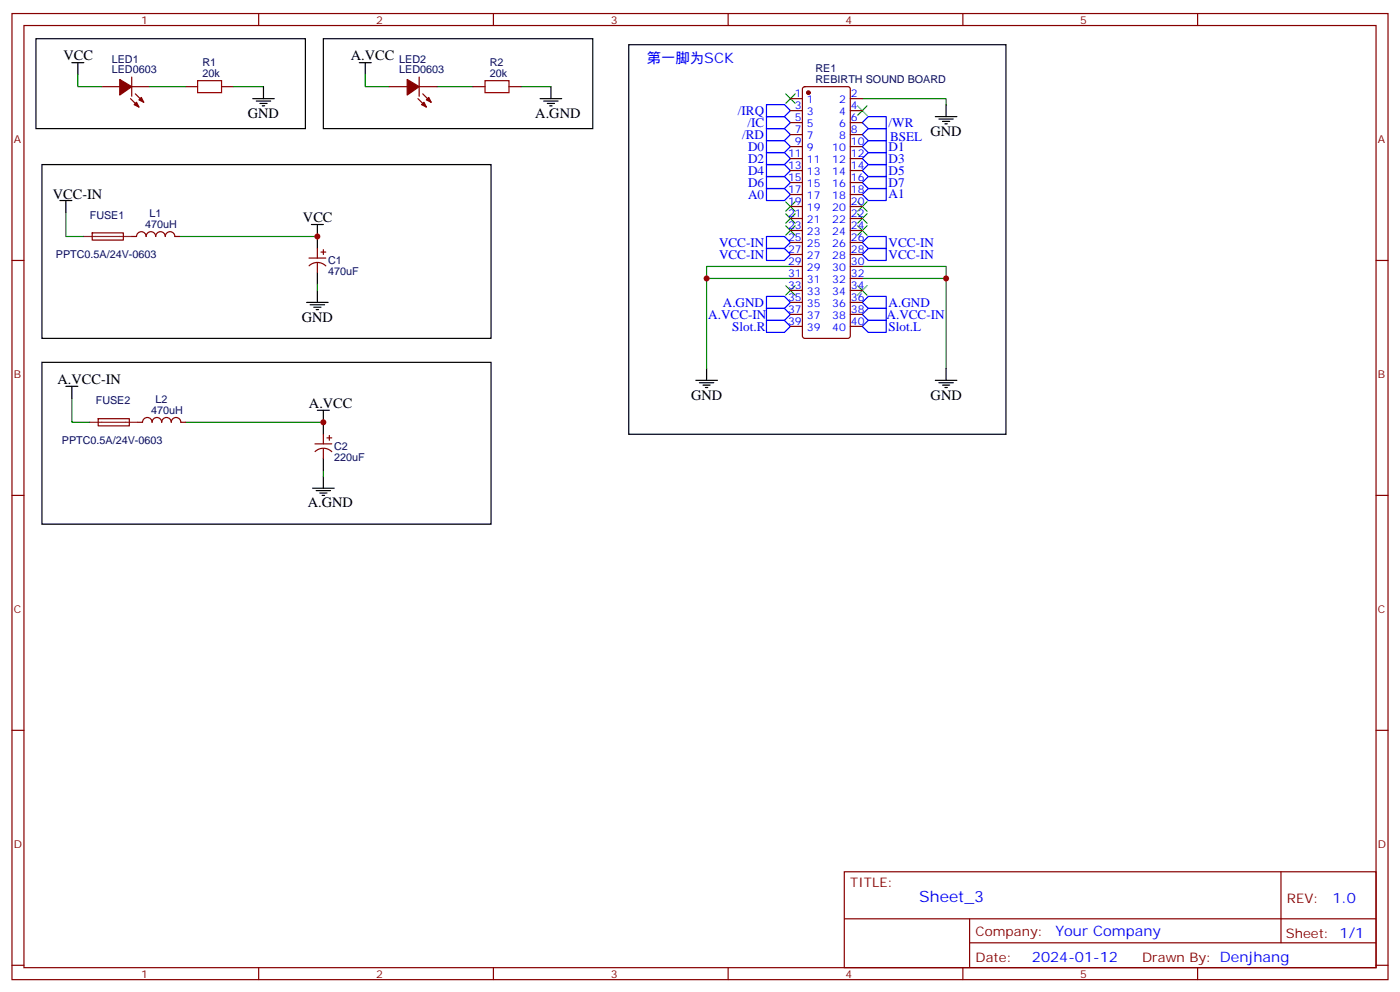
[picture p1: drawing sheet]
<svg xmlns="http://www.w3.org/2000/svg" width="412mm" height="292mm" viewBox="0 0 412 292" stroke-linecap="round" stroke-linejoin="round" font-family="sans-serif">
<g fill="none" stroke="#870000" stroke-width=".35">
<path d="M3.5 4h405.4v284.3h-405.4zM7.1 7.5h398.2v277.3h-398.2zM76.2 4v3.5M145.3 4v3.5M214.5 4v3.5M283.6 4v3.5M352.8 4v3.5M30 25.5h5.3M38.5 29l2.4 2.5M38.8 25.5h5.3M38.8 22.7v5.6M39.9 27.6l2.4 2.5"/>
<path d="M54.7 25.5h3.5M65.3 25.5h3.5M114.7 25.5h5.2M123.1 29l2.5 2.5M123.5 25.5h5.3M123.5 22.7v5.6M124.5 27.6l2.5 2.5M139.3 25.5h3.6M149.9 25.5h3.6M232.8 29h3.6M232.8 32.6h3.6M232.8 36.1h3.6"/>
<path d="M232.8 39.6h3.6M236.6 25.7l.5-.2h12.7l.5 .2 .2 .5v72.7l-.3 .5-.4 .2h-12.7l-.5-.2-.2-.5v-72.7zM250.5 29h3.5M250.5 32.6h3.5M250.5 36.1h3.5M250.5 39.6h3.5M232.8 43.1h3.6M232.8 46.7h3.6M232.8 50.2h3.6M232.8 53.7h3.6M232.8 57.3h3.6M250.5 43.1h3.5"/>
<path d="M250.5 46.7h3.5M250.5 50.2h3.5M250.5 53.7h3.5M250.5 57.3h3.5M3.5 76.7h3.6M27.2 68.6l9.1-.1v2.1l-9.1 .1zM38.8 69.6h1.4a1.41 1.41 0 0 1 1.4-1.4 1.41 1.41 0 0 1 1.4 1.4 1.41 1.41 0 0 1 1.5-1.4 1.41 1.41 0 0 1 1.4 1.4 1.41 1.41 0 0 1 1.4-1.4 1.41 1.41 0 0 1 1.4 1.4 1.41 1.41 0 0 1 1.4-1.4 1.41 1.41 0 0 1 1.4 1.4h1.4M91 76h5M91.1 78.2a3.5 3.5 0 0 1 4.9 .1M93.5 73.1v2.9M93.5 77.4v2.8M94.5 74.2h1.5"/>
<path d="M95.2 73.5v1.4M232.8 78.4h3.6M232.8 74.9h3.6M232.8 71.4h3.6M232.8 67.8h3.6M232.8 60.8h3.6M232.8 64.3h3.6M250.5 78.4h3.5M250.5 74.9h3.5M250.5 71.4h3.5M250.5 67.8h3.5M250.5 60.8h3.5"/>
<path d="M250.5 64.3h3.5M405.3 76.7h3.6M232.8 96.1h3.6M232.8 92.5h3.6M232.8 89h3.6M232.8 85.5h3.6M232.8 82h3.6M250.5 96.1h3.5M250.5 92.5h3.5M250.5 89h3.5M250.5 85.5h3.5M250.5 82h3.5"/>
<path d="M28.9 123.2h9.2v2.1h-9.1zM40.6 124.3h1.4a1.41 1.41 0 0 1 1.4-1.4 1.41 1.41 0 0 1 1.4 1.4 1.41 1.41 0 0 1 1.4-1.4 1.41 1.41 0 0 1 1.4 1.4 1.41 1.41 0 0 1 1.4-1.4 1.41 1.41 0 0 1 1.4 1.4 1.41 1.41 0 0 1 1.5-1.4 1.41 1.41 0 0 1 1.4 1.4h1.4M92.8 130.6h4.9M92.8 132.9a3.5 3.5 0 0 1 4.9 0M95.2 127.8v2.8M95.2 132v2.9M96.3 128.9h1.4M97 128.2v1.4M3.5 145.8h3.6M405.3 145.8h3.6M3.5 214.9h3.6M405.3 214.9h3.6"/>
<path d="M248.7 256.6h156.6v28.2h-156.6zM377.3 256.6v20.9M248.7 270.4h156.5M285.6 277.5h119.6M285.6 270.4v14.1M3.5 284.1h3.6M76.2 284.8v3.5M145.3 284.8v3.5M214.5 284.8v3.5M283.6 284.8v3.5M352.8 284.8v3.5M405.3 284.1h3.6"/>
</g>
<g fill="none" stroke="#000" stroke-width=".35">
<path d="M10.6 11.4h79.4v26.5h-79.4zM21.2 18.5h3.5M22.9 18.5v3.5M95.2 11.4h79.4v26.5h-79.4zM105.8 18.5h3.6M107.6 18.5v3.5M185.2 13.2h111.1v114.6h-111.1zM74.4 29h6.4M75.5 29.7h4.2M76.6 30.4h2.1M77.3 31.2h.7M77.6 25.5v3.5"/>
<path d="M159.1 29h6.4M160.2 29.7h4.2M161.2 30.4h2.1M161.9 31.2h.7M162.3 25.5v3.5M275.5 34.3h6.4M276.6 35h4.2M277.6 35.7h2.2M278.3 36.4h.7M278.7 30.8v3.5M12.3 48.4h132.3v51.2h-132.3zM17.6 59h3.6"/>
<path d="M19.4 59v3.5M91.7 66.1h3.5M93.5 66.1v7M90.3 89h6.4M91.4 89.7h4.2M92.4 90.4h2.1M93.1 91.1h.7M93.5 80.2v3.5M93.5 85.5v3.5M12.3 106.6h132.3v47.7h-132.3zM19.4 113.7h3.5M21.2 113.7v3.5"/>
<path d="M205 111.9h6.3M206 112.6h4.3M207.1 113.3h2.1M207.8 114.1h.7M208.1 108.4v3.5M275.5 111.9h6.4M276.6 112.6h4.2M277.6 113.3h2.2M278.3 114.1h.7M278.7 108.4v3.5M93.5 120.8h3.5M95.2 120.8v7"/>
<path d="M95.2 134.9v3.5M92.1 143.7h6.3M93.1 144.4h4.3M94.2 145.1h2.1M94.9 145.8h.7M95.2 140.2v3.5"/>
</g>
<g fill="none" stroke="#00f" stroke-width=".35">
<path d="M225.8 34.3h5.3l1.7 1.8-1.7 1.8h-5.3zM225.8 37.9h5.3l1.7 1.7-1.7 1.8h-5.3zM225.8 30.8h5.3l1.7 1.8-1.7 1.7h-5.3zM254 36.1l1.8-1.8h5.3v3.6h-5.3zM255.8 37.9h5.3v3.5h-5.3l-1.8-1.8zM225.8 41.4h5.3l1.7 1.7-1.7 1.8h-5.3zM225.8 44.9h5.3l1.7 1.8-1.7 1.7h-5.3zM225.8 48.4h5.3l1.7 1.8-1.7 1.8h-5.3zM225.8 52h5.3l1.7 1.7-1.7 1.8h-5.3zM225.8 55.5h5.3l1.7 1.8-1.7 1.7h-5.3zM255.8 55.5h5.3v3.5h-5.3l-1.8-1.7zM255.8 41.4h5.3v3.5h-5.3l-1.8-1.8z"/>
<path d="M255.8 44.9h5.3v3.5h-5.3l-1.8-1.7zM255.8 48.4h5.3v3.6h-5.3l-1.8-1.8zM255.8 52h5.3v3.5h-5.3l-1.8-1.8zM225.8 69.6h5.3l1.7 1.8-1.7 1.7h-5.3zM225.8 73.1h5.3l1.7 1.8-1.7 1.8h-5.3zM255.8 69.6h5.3v3.5h-5.3l-1.8-1.7zM255.8 73.1h5.3v3.6h-5.3l-1.8-1.8zM225.8 87.2h5.3l1.7 1.8-1.7 1.8h-5.3zM225.8 90.8h5.3l1.7 1.7-1.7 1.8h-5.3zM225.8 94.3h5.3l1.7 1.8-1.7 1.7h-5.3zM254 96.1l1.8-1.8h5.3v3.5h-5.3zM254 92.5l1.8-1.7h5.3v3.5h-5.3z"/>
<path d="M255.8 87.2h5.3v3.6h-5.3l-1.8-1.8z"/>
</g>
<g fill="none" stroke="#008700" stroke-width=".35">
<path d="M22.9 22v3.5h7.1M44.1 25.5h10.6M68.8 25.5h8.8M107.6 22v3.5h7.1M128.8 25.5h10.5M153.5 25.5h8.8M254 29h24.7v1.8M19.4 62.5v7.1h5.3M52.9 69.6h40.6M232.8 78.4h-24.7v30M254 78.4h24.7v30M93.5 83.7v1.8"/>
<path d="M208.1 82h24.7M254 82h24.7M21.2 117.2v7.1h5.3M54.7 124.3h40.5M95.2 138.4v1.8"/>
</g>
<path d="M58.2 23.7h7.1v3.6h-7.1zM142.9 23.7h7v3.6h-7z" fill="none" stroke="#a10000" stroke-width=".35"/>
<g fill="#870000" stroke="#870000" stroke-width=".35">
<path d="M119.9 23.4l3.6 2.1-3.6 2.5z"/>
<path d="M124.2 30.8l.7-.7 .7 1.4z"/>
<path d="M125.6 29.4l.7-.7 .7 1.4z"/>
<path d="M35.3 23.4l3.5 2.1-3.5 2.5z"/>
<path d="M39.5 30.8l.7-.7 .7 1.4z"/>
<path d="M40.9 29.4l.7-.7 .7 1.4z"/>
<circle cx="238.1" cy="27.3" r=".53"/>
</g>
<path d="M24.7 69.6h14.1M26.5 124.3h14.1" fill="none" stroke="#8c2424" stroke-width=".35"/>
<g fill="none" stroke="#3c3" stroke-width=".35">
<path d="M231.4 27.6l2.8 2.8M234.2 27.6l-2.8 2.8M252.6 31.2l2.8 2.8M255.4 31.2l-2.8 2.8M231.4 59.4l2.8 2.8M234.2 59.4l-2.8 2.8M252.6 59.4l2.8 2.8M255.4 59.4l-2.8 2.8M231.4 62.9l2.8 2.8M231.4 66.4l2.8 2.9M234.2 62.9l-2.8 2.8M234.2 66.4l-2.8 2.9"/>
<path d="M252.6 62.9l2.8 2.8M252.6 66.4l2.8 2.9M255.4 62.9l-2.8 2.8M255.4 66.4l-2.8 2.9M231.4 84.1l2.8 2.8M234.2 84.1l-2.8 2.8M252.6 84.1l2.8 2.8M255.4 84.1l-2.8 2.8"/>
</g>
<g fill="#c00">
<circle cx="95.3" cy="124.3" r=".88"/>
<circle cx="93.5" cy="69.6" r=".88"/>
<circle cx="208.1" cy="82" r=".88"/>
<circle cx="278.7" cy="82" r=".88"/>
</g>
<text font-size="4.6" fill="#00f" x="270.8" y="265.6">Sheet_3</text>
<g font-size="4.2">
<text x="18.7" y="17.7">VCC</text>
<text x="103.4" y="17.7">A.VCC</text>
<text x="73" y="34.7">GND</text>
<text x="157.7" y="34.7">A.GND</text>
<text x="274.1" y="40">GND</text>
<text x="15.6" y="58.7">VCC-IN</text>
<text x="89.3" y="65.4">VCC</text>
<text x="88.9" y="94.7">GND</text>
<text x="16.9" y="113">A.VCC-IN</text>
<text x="203.6" y="117.6">GND</text>
<text x="274.1" y="117.6">GND</text>
<text x="91" y="120.1">A.VCC</text>
<text x="90.7" y="149.3">A.GND</text>
</g>
<g font-size="4.2" fill="#00f">
<text x="190.5" y="18.5">第一脚为SCK</text>
<text x="392.5" y="265.8">1.0</text>
<text x="310.9" y="275.4">Your Company</text>
<text x="304" y="283.2">2024-01-12</text>
</g>
<g font-size="3.9" fill="#00f">
<text x="217.3" y="33.8">/IRQ</text>
<text x="218.6" y="40.9">/RD</text>
<text x="220.1" y="37.3">/IC</text>
<text x="261.8" y="37.3">/WR</text>
<text x="262.2" y="41.4">BSEL</text>
<text x="220.3" y="44.4">D0</text>
<text x="220.3" y="47.8">D2</text>
<text x="261.8" y="44.3">D1</text>
<text x="261.8" y="47.8">D3</text>
<text x="220.3" y="51.4">D4</text>
<text x="261.8" y="51.4">D5</text>
<text x="220.3" y="54.9">D6</text>
<text x="220.3" y="58.5">A0</text>
<text x="261.8" y="58.4">A1</text>
<text x="261.8" y="54.9">D7</text>
<text x="211.8" y="72.6">VCC-IN</text>
<text x="211.8" y="76.1">VCC-IN</text>
<text x="261.8" y="72.6">VCC-IN</text>
<text x="261.8" y="76.1">VCC-IN</text>
<text x="208.6" y="93.8">A.VCC-IN</text>
<text x="212.9" y="90.3">A.GND</text>
<text x="261.2" y="93.8">A.VCC-IN</text>
<text x="261.8" y="90.3">A.GND</text>
<text x="215.7" y="97.3">Slot.R</text>
<text x="261.8" y="97.4">Slot.L</text>
</g>
<g font-size="3.9" fill="#800">
<text x="250.5" y="261.2">TITLE:</text>
<text x="379.1" y="265.8">REV:</text>
<text x="287.4" y="275.4">Company:</text>
<text x="378.7" y="276">Sheet: 1/1</text>
<text x="287.4" y="283">Date:</text>
<text x="336.4" y="283.1">Drawn By: Denjhang</text>
</g>
<g font-size="3.2" fill="#800">
<text x="41.6" y="7">1</text>
<text x="110.8" y="7">2</text>
<text x="179.9" y="7">3</text>
<text x="249.1" y="7">4</text>
<text x="318.2" y="7">5</text>
<text x="4.1" y="42.1">A</text>
<text x="405.9" y="42.1">A</text>
<text x="4.1" y="111.2">B</text>
<text x="405.9" y="111.2">B</text>
<text x="4.1" y="180.4">C</text>
<text x="405.9" y="180.4">C</text>
<text x="4.1" y="249.5">D</text>
<text x="405.9" y="249.5">D</text>
<text x="41.6" y="287.8">1</text>
<text x="110.8" y="287.8">2</text>
<text x="179.9" y="287.8">3</text>
<text x="249.1" y="287.8">4</text>
<text x="318.2" y="287.8">5</text>
</g>
<g font-size="3.2" fill="#000080">
<text x="32.9" y="21.6">LED0603</text>
<text x="32.9" y="18.5">LED1</text>
<text x="59.6" y="22.7">20k</text>
<text x="59.6" y="19.5">R1</text>
<text x="117.6" y="21.6">LED0603</text>
<text x="117.6" y="18.5">LED2</text>
<text x="144.3" y="22.7">20k</text>
<text x="144.3" y="19.5">R2</text>
<text x="240.2" y="21.2">RE1</text>
<text x="240.2" y="24.4">REBIRTH SOUND BOARD</text>
<text x="26.4" y="64.4">FUSE1</text>
<text x="44" y="63.9">L1</text>
<text x="42.8" y="67.2">470uH</text>
<text x="16.5" y="76">PPTC0.5A/24V-0603</text>
<text x="96.7" y="77.8">C1</text>
<text x="96.7" y="81">470uF</text>
<text x="28.2" y="119">FUSE2</text>
<text x="45.8" y="118.6">L2</text>
<text x="44.5" y="121.9">470uH</text>
<text x="18.2" y="130.7">PPTC0.5A/24V-0603</text>
<text x="98.4" y="135.6">220uF</text>
<text x="98.4" y="132.5">C2</text>
</g>
<g font-size="3.2" fill="#00f">
<text x="234.2" y="28.7">1</text>
<text x="250.6" y="28.7">2</text>
<text x="234.2" y="32.2">3</text>
<text x="234.2" y="35.7">5</text>
<text x="237.7" y="30.4">1</text>
<text x="237.7" y="34">3</text>
<text x="247.1" y="34">4</text>
<text x="247.1" y="30.4">2</text>
<text x="250.6" y="35.7">6</text>
<text x="250.6" y="32.2">4</text>
<text x="234.2" y="39.3">7</text>
<text x="237.7" y="37.5">5</text>
<text x="237.7" y="41">7</text>
<text x="247.1" y="41">8</text>
<text x="247.1" y="37.5">6</text>
<text x="250.6" y="39.3">8</text>
<text x="232.2" y="46.3">11</text>
<text x="234.2" y="42.8">9</text>
<text x="237.7" y="44.6">9</text>
<text x="245.1" y="44.6">10</text>
<text x="250.6" y="46.3">12</text>
<text x="250.6" y="42.8">10</text>
<text x="232.2" y="49.8">13</text>
<text x="232.2" y="53.4">15</text>
<text x="237.7" y="48.1">11</text>
<text x="237.7" y="51.6">13</text>
<text x="245.1" y="51.6">14</text>
<text x="245.1" y="48.1">12</text>
<text x="250.6" y="53.4">16</text>
<text x="250.6" y="49.8">14</text>
<text x="232.2" y="56.9">17</text>
<text x="237.7" y="55.1">15</text>
<text x="237.7" y="58.7">17</text>
<text x="245.1" y="58.7">18</text>
<text x="245.1" y="55.1">16</text>
<text x="250.6" y="56.9">18</text>
<text x="232.2" y="60.4">19</text>
<text x="232.2" y="64">21</text>
<text x="237.7" y="62.2">19</text>
<text x="237.7" y="65.7">21</text>
<text x="245.1" y="65.7">22</text>
<text x="245.1" y="62.2">20</text>
<text x="250.6" y="64">22</text>
<text x="250.6" y="60.4">20</text>
<text x="232.2" y="67.5">23</text>
<text x="232.2" y="71">25</text>
<text x="237.7" y="69.3">23</text>
<text x="245.1" y="69.3">24</text>
<text x="250.6" y="71">26</text>
<text x="250.6" y="67.5">24</text>
<text x="232.2" y="74.5">27</text>
<text x="237.7" y="72.8">25</text>
<text x="237.7" y="76.3">27</text>
<text x="245.1" y="76.3">28</text>
<text x="245.1" y="72.8">26</text>
<text x="250.6" y="74.5">28</text>
<text x="232.2" y="78.1">29</text>
<text x="232.2" y="81.6">31</text>
<text x="237.7" y="79.8">29</text>
<text x="237.7" y="83.4">31</text>
<text x="245.1" y="83.4">32</text>
<text x="245.1" y="79.8">30</text>
<text x="250.6" y="81.6">32</text>
<text x="250.6" y="78.1">30</text>
<text x="232.2" y="85.1">33</text>
<text x="232.2" y="88.7">35</text>
<text x="237.7" y="86.9">33</text>
<text x="245.1" y="86.9">34</text>
<text x="250.6" y="88.7">36</text>
<text x="250.6" y="85.1">34</text>
<text x="232.2" y="92.2">37</text>
<text x="232.2" y="95.7">39</text>
<text x="237.7" y="90.4">35</text>
<text x="237.7" y="93.9">37</text>
<text x="245.1" y="93.9">38</text>
<text x="245.1" y="90.4">36</text>
<text x="250.6" y="95.7">40</text>
<text x="250.6" y="92.2">38</text>
<text x="237.7" y="97.5">39</text>
<text x="245.1" y="97.5">40</text>
</g>
</svg>
